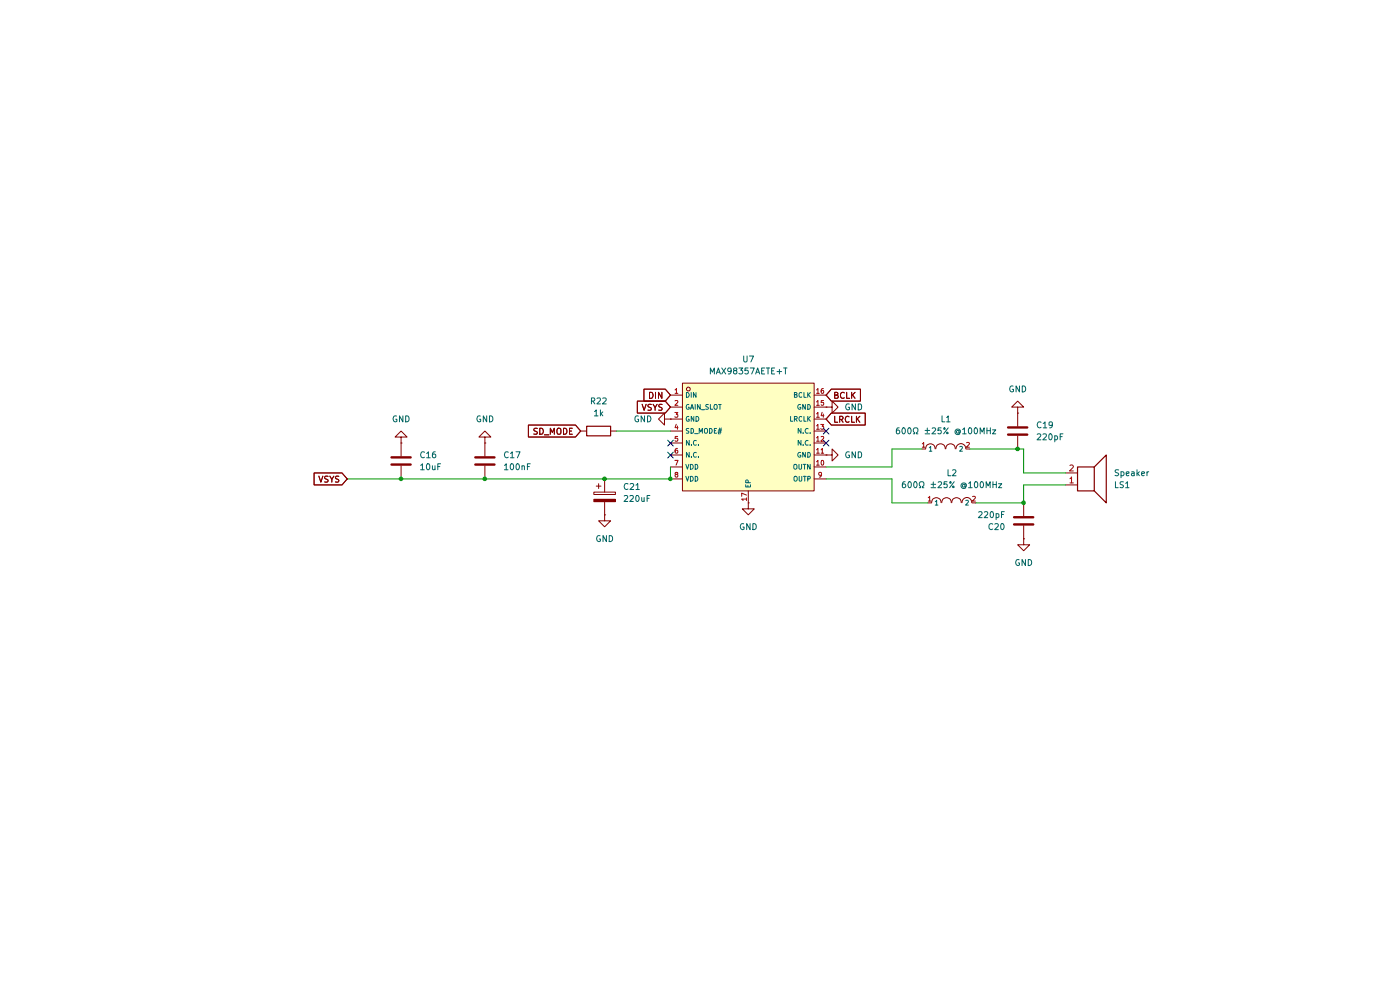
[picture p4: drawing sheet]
(kicad_sch
 (version 20250114)
 (generator "eeschema")
 (generator_version "9.0")
 (paper "A4")
 (lib_symbols
  (symbol "Device:C"
   (pin_numbers (hide yes))
   (pin_names
    (offset 0.254)) (exclude_from_sim no) (in_bom yes) (on_board yes)
   (property "Reference" "C" (at 0.635 2.54 0) (effects (font (size 1.27 1.27)) (justify left)))
   (property "Value" "C" (at 0.635 -2.54 0) (effects (font (size 1.27 1.27)) (justify left)))
   (property "Footprint" "" (at 0.9652 -3.81 0) (effects (font (size 1.27 1.27)) (hide yes)))
   (property "Datasheet" "~" (at 0 0 0) (effects (font (size 1.27 1.27)) (hide yes)))
   (property "Description" "Unpolarized capacitor" (at 0 0 0) (effects (font (size 1.27 1.27)) (hide yes)))
   (symbol "C_0_1"
    (polyline (pts (xy -2.032 0.762) (xy 2.032 0.762)) (stroke (width 0.508) (type default)) (fill (type none)))
    (polyline (pts (xy -2.032 -0.762) (xy 2.032 -0.762)) (stroke (width 0.508) (type default)) (fill (type none))))
   (symbol "C_1_1"
    (pin passive line (at 0 3.81 270) (length 2.794) (name "~" (effects (font (size 1.27 1.27)))) (number "1" (effects (font (size 1.27 1.27)))))
    (pin passive line (at 0 -3.81 90) (length 2.794) (name "~" (effects (font (size 1.27 1.27)))) (number "2" (effects (font (size 1.27 1.27))))))
   (embedded_fonts no))
  (symbol "Device:C_Polarized"
   (pin_numbers (hide yes))
   (pin_names
    (offset 0.254)) (exclude_from_sim no) (in_bom yes) (on_board yes)
   (property "Reference" "C" (at 0.635 2.54 0) (effects (font (size 1.27 1.27)) (justify left)))
   (property "Value" "C_Polarized" (at 0.635 -2.54 0) (effects (font (size 1.27 1.27)) (justify left)))
   (property "Footprint" "" (at 0.9652 -3.81 0) (effects (font (size 1.27 1.27)) (hide yes)))
   (property "Datasheet" "~" (at 0 0 0) (effects (font (size 1.27 1.27)) (hide yes)))
   (property "Description" "Polarized capacitor" (at 0 0 0) (effects (font (size 1.27 1.27)) (hide yes)))
   (symbol "C_Polarized_0_1"
    (rectangle (start -2.286 0.508) (end 2.286 1.016) (stroke (width 0) (type default)) (fill (type none)))
    (polyline (pts (xy -1.778 2.286) (xy -0.762 2.286)) (stroke (width 0) (type default)) (fill (type none)))
    (polyline (pts (xy -1.27 2.794) (xy -1.27 1.778)) (stroke (width 0) (type default)) (fill (type none)))
    (rectangle (start 2.286 -0.508) (end -2.286 -1.016) (stroke (width 0) (type default)) (fill (type outline))))
   (symbol "C_Polarized_1_1"
    (pin passive line (at 0 3.81 270) (length 2.794) (name "~" (effects (font (size 1.27 1.27)))) (number "1" (effects (font (size 1.27 1.27)))))
    (pin passive line (at 0 -3.81 90) (length 2.794) (name "~" (effects (font (size 1.27 1.27)))) (number "2" (effects (font (size 1.27 1.27))))))
   (embedded_fonts no))
  (symbol "Device:R"
   (pin_numbers (hide yes))
   (pin_names
    (offset 0)) (exclude_from_sim no) (in_bom yes) (on_board yes)
   (property "Reference" "R" (at 2.032 0 90) (effects (font (size 1.27 1.27))))
   (property "Value" "R" (at 0 0 90) (effects (font (size 1.27 1.27))))
   (property "Footprint" "" (at -1.778 0 90) (effects (font (size 1.27 1.27)) (hide yes)))
   (property "Datasheet" "~" (at 0 0 0) (effects (font (size 1.27 1.27)) (hide yes)))
   (property "Description" "Resistor" (at 0 0 0) (effects (font (size 1.27 1.27)) (hide yes)))
   (symbol "R_0_1"
    (rectangle (start -1.016 -2.54) (end 1.016 2.54) (stroke (width 0.254) (type default)) (fill (type none))))
   (symbol "R_1_1"
    (pin passive line (at 0 3.81 270) (length 1.27) (name "~" (effects (font (size 1.27 1.27)))) (number "1" (effects (font (size 1.27 1.27)))))
    (pin passive line (at 0 -3.81 90) (length 1.27) (name "~" (effects (font (size 1.27 1.27)))) (number "2" (effects (font (size 1.27 1.27))))))
   (embedded_fonts no))
  (symbol "Device:Speaker"
   (pin_names
    (offset 0) (hide yes)) (exclude_from_sim no) (in_bom yes) (on_board yes)
   (property "Reference" "LS" (at 1.27 5.715 0) (effects (font (size 1.27 1.27)) (justify right)))
   (property "Value" "Speaker" (at 1.27 3.81 0) (effects (font (size 1.27 1.27)) (justify right)))
   (property "Footprint" "" (at 0 -5.08 0) (effects (font (size 1.27 1.27)) (hide yes)))
   (property "Datasheet" "~" (at -0.254 -1.27 0) (effects (font (size 1.27 1.27)) (hide yes)))
   (property "Description" "Speaker" (at 0 0 0) (effects (font (size 1.27 1.27)) (hide yes)))
   (symbol "Speaker_0_0"
    (rectangle (start -2.54 1.27) (end 1.016 -3.81) (stroke (width 0.254) (type default)) (fill (type none)))
    (polyline (pts (xy 1.016 1.27) (xy 3.556 3.81) (xy 3.556 -6.35) (xy 1.016 -3.81)) (stroke (width 0.254) (type default)) (fill (type none))))
   (symbol "Speaker_1_1"
    (pin input line (at -5.08 0 0) (length 2.54) (name "1" (effects (font (size 1.27 1.27)))) (number "1" (effects (font (size 1.27 1.27)))))
    (pin input line (at -5.08 -2.54 0) (length 2.54) (name "2" (effects (font (size 1.27 1.27)))) (number "2" (effects (font (size 1.27 1.27))))))
   (embedded_fonts no))
  (symbol "lcsc_imported:600Ω_±25%_@100MHz" (exclude_from_sim no) (in_bom yes) (on_board yes)
   (property "Reference" "L" (at 0 1.27 0) (effects (font (size 1.27 1.27))))
   (property "Value" "600Ω ±25% @100MHz" (at 0 -2.54 0) (effects (font (size 1.27 1.27))))
   (property "Footprint" "lcsc_footprints:C21519_L0805" (at 0 -10.16 0) (effects (font (size 1.27 1.27)) (hide yes)))
   (property "Datasheet" "https://www.lcsc.com/datasheet/lcsc_datasheet_1810132013_TDK-MPZ2012S601AT000_C21519.pdf" (at -2.286 0.127 0) (effects (font (size 1.27 1.27)) (hide yes)))
   (property "Description" "600Ω ±25% @100MHz" (at 0 0 0) (effects (font (size 1.27 1.27)) (hide yes)))
   (property "LCSC" "C21519" (at 0 0 0) (effects (font (size 1.27 1.27)) (hide yes)))
   (property "Manufacturer" "TDK" (at 0 0 0) (effects (font (size 1.27 1.27)) (hide yes)))
   (symbol "600Ω_±25%_@100MHz_1_1"
    (arc (start -4.2875 0.0178) (mid -3.2752 1.106) (end -2.2657 0.0152) (stroke (width 0) (type default)) (fill (type none)))
    (arc (start -2.1336 0.0178) (mid -1.1227 1.1073) (end -0.1118 0.0178) (stroke (width 0) (type default)) (fill (type none)))
    (arc (start 0.0178 0.0178) (mid 1.0287 1.1073) (end 2.0396 0.0178) (stroke (width 0) (type default)) (fill (type none)))
    (arc (start 2.2098 0.0178) (mid 3.2234 1.0928) (end 4.2342 0.0152) (stroke (width 0) (type default)) (fill (type none)))
    (pin unspecified line (at -5.08 0 0) (length 0.762) (name "1" (effects (font (size 1 1)))) (number "1" (effects (font (size 1 1)))))
    (pin unspecified line (at 5.08 0 180) (length 0.762) (name "2" (effects (font (size 1 1)))) (number "2" (effects (font (size 1 1))))))
   (embedded_fonts no))
  (symbol "lcsc_imported:MAX98357AETE+T" (exclude_from_sim no) (in_bom yes) (on_board yes)
   (property "Reference" "U" (at 0 1.27 0) (effects (font (size 1.27 1.27))))
   (property "Value" "MAX98357AETE+T" (at 0 -2.54 0) (effects (font (size 1.27 1.27))))
   (property "Footprint" "lcsc_footprints:C910544_TQFN-16_L3_0-W3_0-P0_50-BL-EP1_5" (at 0 -10.16 0) (effects (font (size 1.27 1.27)) (hide yes)))
   (property "Datasheet" "https://www.lcsc.com/datasheet/lcsc_datasheet_2201242100_Analog-Devices-Inc--Maxim-Integrated-MAX98357AETE-T_C910544.pdf" (at -2.286 0.127 0) (effects (font (size 1.27 1.27)) (hide yes)))
   (property "Description" "MAX98357AETE+T" (at 0 0 0) (effects (font (size 1.27 1.27)) (hide yes)))
   (property "LCSC" "C910544" (at 0 0 0) (effects (font (size 1.27 1.27)) (hide yes)))
   (property "Manufacturer" "ADI(亚德诺)/MAXIM(美信)" (at 0 0 0) (effects (font (size 1.27 1.27)) (hide yes)))
   (symbol "MAX98357AETE+T_1_1"
    (rectangle (start -13.97 11.43) (end 13.97 -11.43) (stroke (width 0) (type default)) (fill (type background)))
    (circle (center -12.7 10.16) (radius 0.381) (stroke (width 0) (type default)) (fill (type background)))
    (pin unspecified line (at -16.51 8.89 0) (length 2.54) (name "DIN" (effects (font (size 1 1)))) (number "1" (effects (font (size 1 1)))))
    (pin unspecified line (at -16.51 6.35 0) (length 2.54) (name "GAIN_SLOT" (effects (font (size 1 1)))) (number "2" (effects (font (size 1 1)))))
    (pin unspecified line (at -16.51 3.81 0) (length 2.54) (name "GND" (effects (font (size 1 1)))) (number "3" (effects (font (size 1 1)))))
    (pin unspecified line (at -16.51 1.27 0) (length 2.54) (name "SD_MODE#" (effects (font (size 1 1)))) (number "4" (effects (font (size 1 1)))))
    (pin unspecified line (at -16.51 -1.27 0) (length 2.54) (name "N.C." (effects (font (size 1 1)))) (number "5" (effects (font (size 1 1)))))
    (pin unspecified line (at -16.51 -3.81 0) (length 2.54) (name "N.C." (effects (font (size 1 1)))) (number "6" (effects (font (size 1 1)))))
    (pin unspecified line (at -16.51 -6.35 0) (length 2.54) (name "VDD" (effects (font (size 1 1)))) (number "7" (effects (font (size 1 1)))))
    (pin unspecified line (at -16.51 -8.89 0) (length 2.54) (name "VDD" (effects (font (size 1 1)))) (number "8" (effects (font (size 1 1)))))
    (pin unspecified line (at 0 -13.97 90) (length 2.54) (name "EP" (effects (font (size 1 1)))) (number "17" (effects (font (size 1 1)))))
    (pin unspecified line (at 16.51 8.89 180) (length 2.54) (name "BCLK" (effects (font (size 1 1)))) (number "16" (effects (font (size 1 1)))))
    (pin unspecified line (at 16.51 6.35 180) (length 2.54) (name "GND" (effects (font (size 1 1)))) (number "15" (effects (font (size 1 1)))))
    (pin unspecified line (at 16.51 3.81 180) (length 2.54) (name "LRCLK" (effects (font (size 1 1)))) (number "14" (effects (font (size 1 1)))))
    (pin unspecified line (at 16.51 1.27 180) (length 2.54) (name "N.C." (effects (font (size 1 1)))) (number "13" (effects (font (size 1 1)))))
    (pin unspecified line (at 16.51 -1.27 180) (length 2.54) (name "N.C." (effects (font (size 1 1)))) (number "12" (effects (font (size 1 1)))))
    (pin unspecified line (at 16.51 -3.81 180) (length 2.54) (name "GND" (effects (font (size 1 1)))) (number "11" (effects (font (size 1 1)))))
    (pin unspecified line (at 16.51 -6.35 180) (length 2.54) (name "OUTN" (effects (font (size 1 1)))) (number "10" (effects (font (size 1 1)))))
    (pin unspecified line (at 16.51 -8.89 180) (length 2.54) (name "OUTP" (effects (font (size 1 1)))) (number "9" (effects (font (size 1 1))))))
   (embedded_fonts no))
  (symbol "power:GND"
   (power)
   (pin_numbers (hide yes))
   (pin_names
    (offset 0) (hide yes)) (exclude_from_sim no) (in_bom yes) (on_board yes)
   (property "Reference" "#PWR" (at 0 -6.35 0) (effects (font (size 1.27 1.27)) (hide yes)))
   (property "Value" "GND" (at 0 -3.81 0) (effects (font (size 1.27 1.27))))
   (property "Footprint" "" (at 0 0 0) (effects (font (size 1.27 1.27)) (hide yes)))
   (property "Datasheet" "" (at 0 0 0) (effects (font (size 1.27 1.27)) (hide yes)))
   (property "Description" "Power symbol creates a global label with name \"GND\" , ground" (at 0 0 0) (effects (font (size 1.27 1.27)) (hide yes)))
   (symbol "GND_0_1"
    (polyline (pts (xy 0 0) (xy 0 -1.27) (xy 1.27 -1.27) (xy 0 -2.54) (xy -1.27 -1.27) (xy 0 -1.27)) (stroke (width 0) (type default)) (fill (type none))))
   (symbol "GND_1_1"
    (pin power_in line (at 0 0 270) (length 0) (name "~" (effects (font (size 1.27 1.27)))) (number "1" (effects (font (size 1.27 1.27))))))
   (embedded_fonts no)))
 (junction
  (at 215.9 95.25)
  (diameter 0)
  (color 0 0 0 0))
 (junction
  (at 217.17 106.68)
  (diameter 0)
  (color 0 0 0 0))
 (junction
  (at 85.09 101.6)
  (diameter 0)
  (color 0 0 0 0))
 (junction
  (at 142.24 101.6)
  (diameter 0)
  (color 0 0 0 0))
 (junction
  (at 102.87 101.6)
  (diameter 0)
  (color 0 0 0 0))
 (junction
  (at 128.27 101.6)
  (diameter 0)
  (color 0 0 0 0))
 (no_connect
  (at 175.26 93.98))
 (no_connect
  (at 142.24 93.98))
 (no_connect
  (at 175.26 91.44))
 (no_connect
  (at 142.24 96.52))
 (wire
  (pts (xy 217.17 102.87) (xy 217.17 106.68))
  (stroke (width 0) (type default)))
 (wire
  (pts (xy 175.26 99.06) (xy 189.23 99.06))
  (stroke (width 0) (type default)))
 (wire
  (pts (xy 142.24 99.06) (xy 142.24 101.6))
  (stroke (width 0) (type default)))
 (wire
  (pts (xy 73.66 101.6) (xy 85.09 101.6))
  (stroke (width 0) (type default)))
 (wire
  (pts (xy 215.9 95.25) (xy 217.17 95.25))
  (stroke (width 0) (type default)))
 (wire
  (pts (xy 195.58 95.25) (xy 189.23 95.25))
  (stroke (width 0) (type default)))
 (wire
  (pts (xy 226.06 102.87) (xy 217.17 102.87))
  (stroke (width 0) (type default)))
 (wire
  (pts (xy 217.17 100.33) (xy 226.06 100.33))
  (stroke (width 0) (type default)))
 (wire
  (pts (xy 189.23 101.6) (xy 189.23 106.68))
  (stroke (width 0) (type default)))
 (wire
  (pts (xy 217.17 95.25) (xy 217.17 100.33))
  (stroke (width 0) (type default)))
 (wire
  (pts (xy 102.87 101.6) (xy 128.27 101.6))
  (stroke (width 0) (type default)))
 (wire
  (pts (xy 189.23 95.25) (xy 189.23 99.06))
  (stroke (width 0) (type default)))
 (wire
  (pts (xy 85.09 101.6) (xy 102.87 101.6))
  (stroke (width 0) (type default)))
 (wire
  (pts (xy 196.85 106.68) (xy 189.23 106.68))
  (stroke (width 0) (type default)))
 (wire
  (pts (xy 205.74 95.25) (xy 215.9 95.25))
  (stroke (width 0) (type default)))
 (wire
  (pts (xy 130.81 91.44) (xy 142.24 91.44))
  (stroke (width 0) (type default)))
 (wire
  (pts (xy 207.01 106.68) (xy 217.17 106.68))
  (stroke (width 0) (type default)))
 (wire
  (pts (xy 128.27 101.6) (xy 142.24 101.6))
  (stroke (width 0) (type default)))
 (wire
  (pts (xy 175.26 101.6) (xy 189.23 101.6))
  (stroke (width 0) (type default)))
 (global_label "BCLK"
  (shape input)
  (at 175.26 83.82 0)
  (fields_autoplaced yes)
  (effects (font (size 1.27 1.27)) (justify left))
  (property "Intersheetrefs" "${INTERSHEET_REFS}" (at 183.0833 83.82 0) (effects (font (size 1.27 1.27)) (justify left) (hide yes))))
 (global_label "LRCLK"
  (shape input)
  (at 175.26 88.9 0)
  (fields_autoplaced yes)
  (effects (font (size 1.27 1.27)) (justify left))
  (property "Intersheetrefs" "${INTERSHEET_REFS}" (at 184.1114 88.9 0) (effects (font (size 1.27 1.27)) (justify left) (hide yes))))
 (global_label "DIN"
  (shape input)
  (at 142.24 83.82 180)
  (fields_autoplaced yes)
  (effects (font (size 1.27 1.27)) (justify right))
  (property "Intersheetrefs" "${INTERSHEET_REFS}" (at 136.0495 83.82 0) (effects (font (size 1.27 1.27)) (justify right) (hide yes))))
 (global_label "VSYS"
  (shape input)
  (at 73.66 101.6 180)
  (fields_autoplaced yes)
  (effects (font (size 1.27 1.27)) (justify right))
  (property "Intersheetrefs" "${INTERSHEET_REFS}" (at 66.0786 101.6 0) (effects (font (size 1.27 1.27)) (justify right) (hide yes))))
 (global_label "SD_MODE"
  (shape input)
  (at 123.19 91.44 180)
  (fields_autoplaced yes)
  (effects (font (size 1.27 1.27)) (justify right))
  (property "Intersheetrefs" "${INTERSHEET_REFS}" (at 111.5568 91.44 0) (effects (font (size 1.27 1.27)) (justify right) (hide yes))))
 (global_label "VSYS"
  (shape input)
  (at 142.24 86.36 180)
  (fields_autoplaced yes)
  (effects (font (size 1.27 1.27)) (justify right))
  (property "Intersheetrefs" "${INTERSHEET_REFS}" (at 134.6586 86.36 0) (effects (font (size 1.27 1.27)) (justify right) (hide yes))))
 (symbol
  (lib_id "Device:C")
  (at 217.17 110.49 180)
  (unit 1)
  (exclude_from_sim no)
  (in_bom yes)
  (on_board yes)
  (dnp no)
  (fields_autoplaced yes)
  (property "Reference" "C20" (at 213.36 111.7601 0) (effects (font (size 1.27 1.27)) (justify left)))
  (property "Value" "220pF" (at 213.36 109.2201 0) (effects (font (size 1.27 1.27)) (justify left)))
  (property "Footprint" "Capacitor_SMD:C_0603_1608Metric_Pad1.08x0.95mm_HandSolder" (at 216.2048 106.68 0) (effects (font (size 1.27 1.27)) (hide yes)))
  (property "Datasheet" "~" (at 217.17 110.49 0) (effects (font (size 1.27 1.27)) (hide yes)))
  (property "Description" "Unpolarized capacitor" (at 217.17 110.49 0) (effects (font (size 1.27 1.27)) (hide yes)))
  (pin "1")
  (pin "2"))
 (symbol
  (lib_id "power:GND")
  (at 215.9 87.63 180)
  (unit 1)
  (exclude_from_sim no)
  (in_bom yes)
  (on_board yes)
  (dnp no)
  (fields_autoplaced yes)
  (property "Reference" "#PWR065" (at 215.9 81.28 0) (effects (font (size 1.27 1.27)) (hide yes)))
  (property "Value" "GND" (at 215.9 82.55 0) (effects (font (size 1.27 1.27))))
  (property "Footprint" "" (at 215.9 87.63 0) (effects (font (size 1.27 1.27)) (hide yes)))
  (property "Datasheet" "" (at 215.9 87.63 0) (effects (font (size 1.27 1.27)) (hide yes)))
  (property "Description" "Power symbol creates a global label with name \"GND\" , ground" (at 215.9 87.63 0) (effects (font (size 1.27 1.27)) (hide yes)))
  (pin "1"))
 (symbol
  (lib_id "lcsc_imported:600Ω_±25%_@100MHz")
  (at 201.93 106.68 0)
  (unit 1)
  (exclude_from_sim no)
  (in_bom yes)
  (on_board yes)
  (dnp no)
  (fields_autoplaced yes)
  (property "Reference" "L2" (at 201.93 100.33 0) (effects (font (size 1.27 1.27))))
  (property "Value" "600Ω ±25% @100MHz" (at 201.93 102.87 0) (effects (font (size 1.27 1.27))))
  (property "Footprint" "footprints:C21519_L0805" (at 201.93 116.84 0) (effects (font (size 1.27 1.27)) (hide yes)))
  (property "Datasheet" "https://www.lcsc.com/datasheet/lcsc_datasheet_1810132013_TDK-MPZ2012S601AT000_C21519.pdf" (at 199.644 106.553 0) (effects (font (size 1.27 1.27)) (hide yes)))
  (property "Description" "600Ω ±25% @100MHz" (at 201.93 106.68 0) (effects (font (size 1.27 1.27)) (hide yes)))
  (property "LCSC" "C21519" (at 201.93 106.68 0) (effects (font (size 1.27 1.27)) (hide yes)))
  (property "Manufacturer" "TDK" (at 201.93 106.68 0) (effects (font (size 1.27 1.27)) (hide yes)))
  (pin "1")
  (pin "2"))
 (symbol
  (lib_id "Device:C")
  (at 215.9 91.44 0)
  (unit 1)
  (exclude_from_sim no)
  (in_bom yes)
  (on_board yes)
  (dnp no)
  (fields_autoplaced yes)
  (property "Reference" "C19" (at 219.71 90.1699 0) (effects (font (size 1.27 1.27)) (justify left)))
  (property "Value" "220pF" (at 219.71 92.7099 0) (effects (font (size 1.27 1.27)) (justify left)))
  (property "Footprint" "Capacitor_SMD:C_0603_1608Metric_Pad1.08x0.95mm_HandSolder" (at 216.8652 95.25 0) (effects (font (size 1.27 1.27)) (hide yes)))
  (property "Datasheet" "~" (at 215.9 91.44 0) (effects (font (size 1.27 1.27)) (hide yes)))
  (property "Description" "Unpolarized capacitor" (at 215.9 91.44 0) (effects (font (size 1.27 1.27)) (hide yes)))
  (pin "1")
  (pin "2"))
 (symbol
  (lib_id "lcsc_imported:MAX98357AETE+T")
  (at 158.75 92.71 0)
  (unit 1)
  (exclude_from_sim no)
  (in_bom yes)
  (on_board yes)
  (dnp no)
  (fields_autoplaced yes)
  (property "Reference" "U7" (at 158.75 76.2 0) (effects (font (size 1.27 1.27))))
  (property "Value" "MAX98357AETE+T" (at 158.75 78.74 0) (effects (font (size 1.27 1.27))))
  (property "Footprint" "footprints:C910544_TQFN-16_L3_0-W3_0-P0_50-BL-EP1_5" (at 158.75 102.87 0) (effects (font (size 1.27 1.27)) (hide yes)))
  (property "Datasheet" "https://www.lcsc.com/datasheet/lcsc_datasheet_2201242100_Analog-Devices-Inc--Maxim-Integrated-MAX98357AETE-T_C910544.pdf" (at 156.464 92.583 0) (effects (font (size 1.27 1.27)) (hide yes)))
  (property "Description" "MAX98357AETE+T" (at 158.75 92.71 0) (effects (font (size 1.27 1.27)) (hide yes)))
  (property "LCSC" "C910544" (at 158.75 92.71 0) (effects (font (size 1.27 1.27)) (hide yes)))
  (property "Manufacturer" "ADI(亚德诺)/MAXIM(美信)" (at 158.75 92.71 0) (effects (font (size 1.27 1.27)) (hide yes)))
  (pin "1")
  (pin "2")
  (pin "11")
  (pin "9")
  (pin "4")
  (pin "8")
  (pin "17")
  (pin "10")
  (pin "15")
  (pin "7")
  (pin "12")
  (pin "3")
  (pin "16")
  (pin "5")
  (pin "13")
  (pin "14")
  (pin "6"))
 (symbol
  (lib_id "lcsc_imported:600Ω_±25%_@100MHz")
  (at 200.66 95.25 0)
  (unit 1)
  (exclude_from_sim no)
  (in_bom yes)
  (on_board yes)
  (dnp no)
  (fields_autoplaced yes)
  (property "Reference" "L1" (at 200.66 88.9 0) (effects (font (size 1.27 1.27))))
  (property "Value" "600Ω ±25% @100MHz" (at 200.66 91.44 0) (effects (font (size 1.27 1.27))))
  (property "Footprint" "footprints:C21519_L0805" (at 200.66 105.41 0) (effects (font (size 1.27 1.27)) (hide yes)))
  (property "Datasheet" "https://www.lcsc.com/datasheet/lcsc_datasheet_1810132013_TDK-MPZ2012S601AT000_C21519.pdf" (at 198.374 95.123 0) (effects (font (size 1.27 1.27)) (hide yes)))
  (property "Description" "600Ω ±25% @100MHz" (at 200.66 95.25 0) (effects (font (size 1.27 1.27)) (hide yes)))
  (property "LCSC" "C21519" (at 200.66 95.25 0) (effects (font (size 1.27 1.27)) (hide yes)))
  (property "Manufacturer" "TDK" (at 200.66 95.25 0) (effects (font (size 1.27 1.27)) (hide yes)))
  (pin "1")
  (pin "2"))
 (symbol
  (lib_id "Device:R")
  (at 127 91.44 90)
  (unit 1)
  (exclude_from_sim no)
  (in_bom yes)
  (on_board yes)
  (dnp no)
  (fields_autoplaced yes)
  (property "Reference" "R22" (at 127 85.09 90) (effects (font (size 1.27 1.27))))
  (property "Value" "1k" (at 127 87.63 90) (effects (font (size 1.27 1.27))))
  (property "Footprint" "Resistor_SMD:R_0603_1608Metric_Pad0.98x0.95mm_HandSolder" (at 127 93.218 90) (effects (font (size 1.27 1.27)) (hide yes)))
  (property "Datasheet" "~" (at 127 91.44 0) (effects (font (size 1.27 1.27)) (hide yes)))
  (property "Description" "Resistor" (at 127 91.44 0) (effects (font (size 1.27 1.27)) (hide yes)))
  (pin "2")
  (pin "1"))
 (symbol
  (lib_id "power:GND")
  (at 128.27 109.22 0)
  (unit 1)
  (exclude_from_sim no)
  (in_bom yes)
  (on_board yes)
  (dnp no)
  (fields_autoplaced yes)
  (property "Reference" "#PWR053" (at 128.27 115.57 0) (effects (font (size 1.27 1.27)) (hide yes)))
  (property "Value" "GND" (at 128.27 114.3 0) (effects (font (size 1.27 1.27))))
  (property "Footprint" "" (at 128.27 109.22 0) (effects (font (size 1.27 1.27)) (hide yes)))
  (property "Datasheet" "" (at 128.27 109.22 0) (effects (font (size 1.27 1.27)) (hide yes)))
  (property "Description" "Power symbol creates a global label with name \"GND\" , ground" (at 128.27 109.22 0) (effects (font (size 1.27 1.27)) (hide yes)))
  (pin "1"))
 (symbol
  (lib_id "power:GND")
  (at 85.09 93.98 180)
  (unit 1)
  (exclude_from_sim no)
  (in_bom yes)
  (on_board yes)
  (dnp no)
  (fields_autoplaced yes)
  (property "Reference" "#PWR051" (at 85.09 87.63 0) (effects (font (size 1.27 1.27)) (hide yes)))
  (property "Value" "GND" (at 85.09 88.9 0) (effects (font (size 1.27 1.27))))
  (property "Footprint" "" (at 85.09 93.98 0) (effects (font (size 1.27 1.27)) (hide yes)))
  (property "Datasheet" "" (at 85.09 93.98 0) (effects (font (size 1.27 1.27)) (hide yes)))
  (property "Description" "Power symbol creates a global label with name \"GND\" , ground" (at 85.09 93.98 0) (effects (font (size 1.27 1.27)) (hide yes)))
  (pin "1"))
 (symbol
  (lib_id "Device:C")
  (at 102.87 97.79 0)
  (unit 1)
  (exclude_from_sim no)
  (in_bom yes)
  (on_board yes)
  (dnp no)
  (fields_autoplaced yes)
  (property "Reference" "C17" (at 106.68 96.5199 0) (effects (font (size 1.27 1.27)) (justify left)))
  (property "Value" "100nF" (at 106.68 99.0599 0) (effects (font (size 1.27 1.27)) (justify left)))
  (property "Footprint" "Capacitor_SMD:C_0603_1608Metric_Pad1.08x0.95mm_HandSolder" (at 103.8352 101.6 0) (effects (font (size 1.27 1.27)) (hide yes)))
  (property "Datasheet" "~" (at 102.87 97.79 0) (effects (font (size 1.27 1.27)) (hide yes)))
  (property "Description" "Unpolarized capacitor" (at 102.87 97.79 0) (effects (font (size 1.27 1.27)) (hide yes)))
  (pin "1")
  (pin "2"))
 (symbol
  (lib_id "power:GND")
  (at 217.17 114.3 0)
  (unit 1)
  (exclude_from_sim no)
  (in_bom yes)
  (on_board yes)
  (dnp no)
  (fields_autoplaced yes)
  (property "Reference" "#PWR066" (at 217.17 120.65 0) (effects (font (size 1.27 1.27)) (hide yes)))
  (property "Value" "GND" (at 217.17 119.38 0) (effects (font (size 1.27 1.27))))
  (property "Footprint" "" (at 217.17 114.3 0) (effects (font (size 1.27 1.27)) (hide yes)))
  (property "Datasheet" "" (at 217.17 114.3 0) (effects (font (size 1.27 1.27)) (hide yes)))
  (property "Description" "Power symbol creates a global label with name \"GND\" , ground" (at 217.17 114.3 0) (effects (font (size 1.27 1.27)) (hide yes)))
  (pin "1"))
 (symbol
  (lib_id "power:GND")
  (at 102.87 93.98 180)
  (unit 1)
  (exclude_from_sim no)
  (in_bom yes)
  (on_board yes)
  (dnp no)
  (fields_autoplaced yes)
  (property "Reference" "#PWR052" (at 102.87 87.63 0) (effects (font (size 1.27 1.27)) (hide yes)))
  (property "Value" "GND" (at 102.87 88.9 0) (effects (font (size 1.27 1.27))))
  (property "Footprint" "" (at 102.87 93.98 0) (effects (font (size 1.27 1.27)) (hide yes)))
  (property "Datasheet" "" (at 102.87 93.98 0) (effects (font (size 1.27 1.27)) (hide yes)))
  (property "Description" "Power symbol creates a global label with name \"GND\" , ground" (at 102.87 93.98 0) (effects (font (size 1.27 1.27)) (hide yes)))
  (pin "1"))
 (symbol
  (lib_id "power:GND")
  (at 175.26 86.36 90)
  (unit 1)
  (exclude_from_sim no)
  (in_bom yes)
  (on_board yes)
  (dnp no)
  (fields_autoplaced yes)
  (property "Reference" "#PWR050" (at 181.61 86.36 0) (effects (font (size 1.27 1.27)) (hide yes)))
  (property "Value" "GND" (at 179.07 86.3599 90) (effects (font (size 1.27 1.27)) (justify right)))
  (property "Footprint" "" (at 175.26 86.36 0) (effects (font (size 1.27 1.27)) (hide yes)))
  (property "Datasheet" "" (at 175.26 86.36 0) (effects (font (size 1.27 1.27)) (hide yes)))
  (property "Description" "Power symbol creates a global label with name \"GND\" , ground" (at 175.26 86.36 0) (effects (font (size 1.27 1.27)) (hide yes)))
  (pin "1"))
 (symbol
  (lib_id "power:GND")
  (at 142.24 88.9 270)
  (unit 1)
  (exclude_from_sim no)
  (in_bom yes)
  (on_board yes)
  (dnp no)
  (fields_autoplaced yes)
  (property "Reference" "#PWR049" (at 135.89 88.9 0) (effects (font (size 1.27 1.27)) (hide yes)))
  (property "Value" "GND" (at 138.43 88.8999 90) (effects (font (size 1.27 1.27)) (justify right)))
  (property "Footprint" "" (at 142.24 88.9 0) (effects (font (size 1.27 1.27)) (hide yes)))
  (property "Datasheet" "" (at 142.24 88.9 0) (effects (font (size 1.27 1.27)) (hide yes)))
  (property "Description" "Power symbol creates a global label with name \"GND\" , ground" (at 142.24 88.9 0) (effects (font (size 1.27 1.27)) (hide yes)))
  (pin "1"))
 (symbol
  (lib_id "power:GND")
  (at 175.26 96.52 90)
  (unit 1)
  (exclude_from_sim no)
  (in_bom yes)
  (on_board yes)
  (dnp no)
  (fields_autoplaced yes)
  (property "Reference" "#PWR054" (at 181.61 96.52 0) (effects (font (size 1.27 1.27)) (hide yes)))
  (property "Value" "GND" (at 179.07 96.5199 90) (effects (font (size 1.27 1.27)) (justify right)))
  (property "Footprint" "" (at 175.26 96.52 0) (effects (font (size 1.27 1.27)) (hide yes)))
  (property "Datasheet" "" (at 175.26 96.52 0) (effects (font (size 1.27 1.27)) (hide yes)))
  (property "Description" "Power symbol creates a global label with name \"GND\" , ground" (at 175.26 96.52 0) (effects (font (size 1.27 1.27)) (hide yes)))
  (pin "1"))
 (symbol
  (lib_id "Device:Speaker")
  (at 231.14 102.87 0)
  (mirror x)
  (unit 1)
  (exclude_from_sim no)
  (in_bom yes)
  (on_board yes)
  (dnp no)
  (property "Reference" "LS1" (at 236.22 102.8701 0) (effects (font (size 1.27 1.27)) (justify left)))
  (property "Value" "Speaker" (at 236.22 100.3301 0) (effects (font (size 1.27 1.27)) (justify left)))
  (property "Footprint" "Connector_Wire:SolderWire-0.15sqmm_1x02_P4mm_D0.5mm_OD1.5mm_Relief" (at 231.14 97.79 0) (effects (font (size 1.27 1.27)) (hide yes)))
  (property "Datasheet" "~" (at 230.886 101.6 0) (effects (font (size 1.27 1.27)) (hide yes)))
  (property "Description" "Speaker" (at 231.14 102.87 0) (effects (font (size 1.27 1.27)) (hide yes)))
  (pin "2")
  (pin "1"))
 (symbol
  (lib_id "power:GND")
  (at 158.75 106.68 0)
  (unit 1)
  (exclude_from_sim no)
  (in_bom yes)
  (on_board yes)
  (dnp no)
  (fields_autoplaced yes)
  (property "Reference" "#PWR048" (at 158.75 113.03 0) (effects (font (size 1.27 1.27)) (hide yes)))
  (property "Value" "GND" (at 158.75 111.76 0) (effects (font (size 1.27 1.27))))
  (property "Footprint" "" (at 158.75 106.68 0) (effects (font (size 1.27 1.27)) (hide yes)))
  (property "Datasheet" "" (at 158.75 106.68 0) (effects (font (size 1.27 1.27)) (hide yes)))
  (property "Description" "Power symbol creates a global label with name \"GND\" , ground" (at 158.75 106.68 0) (effects (font (size 1.27 1.27)) (hide yes)))
  (pin "1"))
 (symbol
  (lib_id "Device:C_Polarized")
  (at 128.27 105.41 0)
  (unit 1)
  (exclude_from_sim no)
  (in_bom yes)
  (on_board yes)
  (dnp no)
  (fields_autoplaced yes)
  (property "Reference" "C21" (at 132.08 103.2509 0) (effects (font (size 1.27 1.27)) (justify left)))
  (property "Value" "220uF" (at 132.08 105.7909 0) (effects (font (size 1.27 1.27)) (justify left)))
  (property "Footprint" "Capacitor_THT:CP_Radial_D6.3mm_P2.50mm" (at 129.2352 109.22 0) (effects (font (size 1.27 1.27)) (hide yes)))
  (property "Datasheet" "~" (at 128.27 105.41 0) (effects (font (size 1.27 1.27)) (hide yes)))
  (property "Description" "Polarized capacitor" (at 128.27 105.41 0) (effects (font (size 1.27 1.27)) (hide yes)))
  (pin "2")
  (pin "1"))
 (symbol
  (lib_id "Device:C")
  (at 85.09 97.79 0)
  (unit 1)
  (exclude_from_sim no)
  (in_bom yes)
  (on_board yes)
  (dnp no)
  (fields_autoplaced yes)
  (property "Reference" "C16" (at 88.9 96.5199 0) (effects (font (size 1.27 1.27)) (justify left)))
  (property "Value" "10uF" (at 88.9 99.0599 0) (effects (font (size 1.27 1.27)) (justify left)))
  (property "Footprint" "Capacitor_SMD:C_0805_2012Metric_Pad1.18x1.45mm_HandSolder" (at 86.0552 101.6 0) (effects (font (size 1.27 1.27)) (hide yes)))
  (property "Datasheet" "~" (at 85.09 97.79 0) (effects (font (size 1.27 1.27)) (hide yes)))
  (property "Description" "Unpolarized capacitor" (at 85.09 97.79 0) (effects (font (size 1.27 1.27)) (hide yes)))
  (pin "1")
  (pin "2")))
